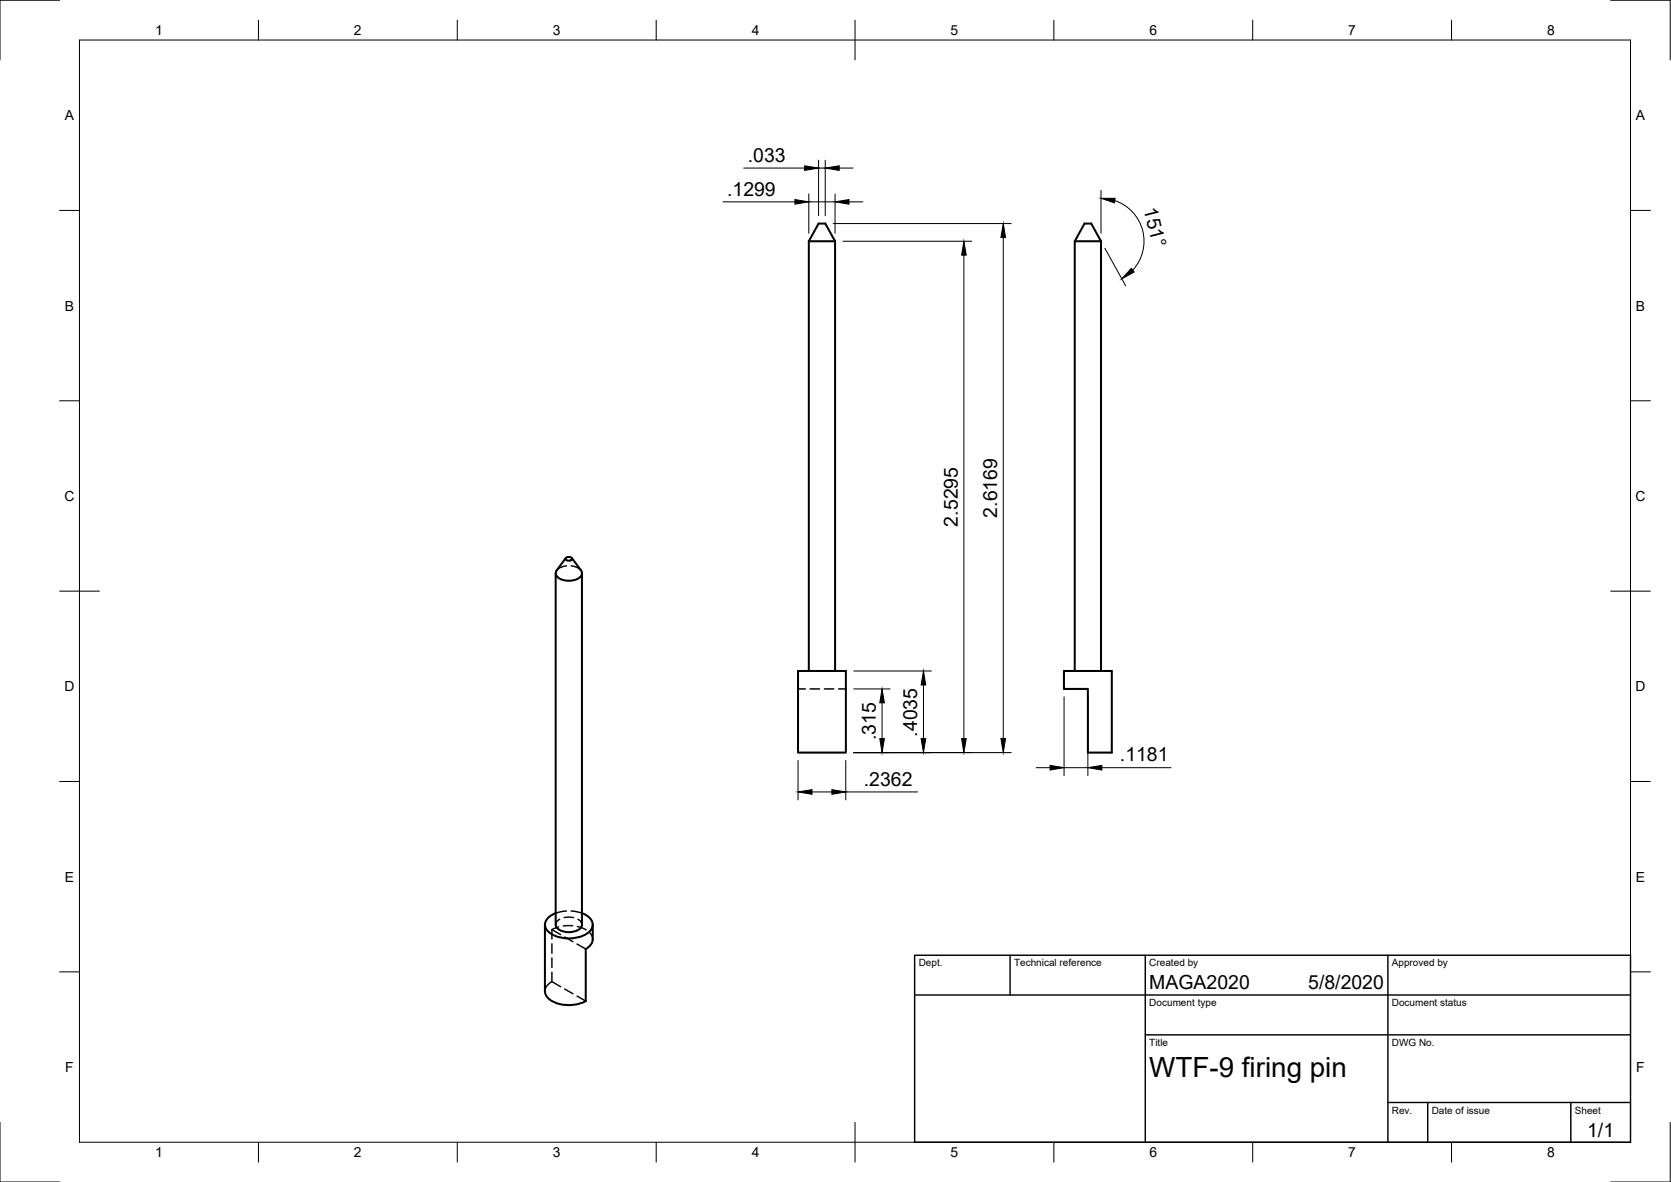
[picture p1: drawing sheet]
<svg xmlns="http://www.w3.org/2000/svg" width="420mm" height="297mm" viewBox="0 0 420 297" stroke-linecap="round" stroke-linejoin="round" font-family="sans-serif">
<!-- layer: Visible -->
<g fill="none" stroke="#000" stroke-width=".51">
<path d="M203.4 60.6h6.6M210 60.6l-2.5-4.4h-1.7l-2.4 4.4v108M210 60.6v108M270.2 60.6h6.6M276.8 60.6l-2.4-4.4h-1.7l-2.5 4.4v108M276.8 60.6v108M139.7 144.1v88.3a2.53 2.53 0 0 0 2.6 1.8 4 4 0 0 0 4-1.4v-88.7M142.2 140.3l-2.2 3a1.48 1.48 0 0 0 1 2.3 4.5 4.5 0 0 0 5.2-1.1l.1-.8-.2-.4-2.3-3M142.3 140.3l.4-.3h.6l.6 .4a.97 .97 0 0 1-1.7 0zM200.7 168.6h12v20.5h-12zM267.5 168.6h12v20.5h-6v-16h-6zM137 232.4v16.7a4.1 4.1 0 0 0 3.7 3.2 9.4 9.4 0 0 0 6.6-.7v-13.1l.9-.7a2.46 2.46 0 0 0 .8-1.8v-3.6"/>
<path d="M139.7 229.5a3.3 3.3 0 0 0-2.6 3.3 5.3 5.3 0 0 0 5 3 7.8 7.8 0 0 0 6.3-1.9 2.55 2.55 0 0 0-1.3-4.1l-.8-.3"/>
</g>
<!-- layer: Hidden -->
<g fill="none" stroke="#000" stroke-width=".36">
<path d="M142.4 142.2l-1.5 .4-.9 .7M143.6 142.2l1.6 .4 .9 .7M200.7 173.1h1.8M203.7 173.1h2.4M207.3 173.1h2.4M210.8 173.1h1.9M138.8 237.2v2.4M138.8 233.6l2.1 1.3M140.5 232.9l-1.7 .7v2.4M140.7 231l-.6 .5-.4 .9M141.8 230.6l1.2-.1 1.2 .1M142 235.5l2.1 1.2"/>
<path d="M142.4 228.9l-2.7 .6M143.6 228.9l2.7 .6M144 232.6l-2.4 .1M145.1 237.2l2.2 1.3M145.2 232.8l2.2 .9M145.3 231l.7 .5 .3 .9M148.3 234.4l.6 .9 .1 .8M138.8 244.3v2.4l-1.2 .9-.4 .8-.2 .7M138.8 240.7v2.4M138.8 246.7l2.1 1.3M142 248.5l2.1 1.2M145.1 250.3l2.2 1.3"/>
</g>
<!-- layer: Border -->
<g fill="none" stroke="#000" stroke-width=".25">
<path d="M15 .1h-15v15M20 10.1h390v276.9h-390zM65 5.1v5M115 5.1v5M165 5.1v5M215 5.1v10M265 5.1v5M315 5.1v5M365 5.1v5M405 .1h15v15M15 52.9h5M410 52.9h5"/>
<path d="M15 100.7h5M410 100.7h5M15 148.6h10M405 148.6h10M15 196.4h5M410 196.4h5M15 244.2h5M410 244.2h5M0 282.1v14.9h15M65 287v5M115 287v5M165 287v5"/>
<path d="M215 282.1v9.9M265 287v5M315 287v5M365 287v5M420 282.1v14.9h-15"/>
</g>
<!-- layer: TitleBlock -->
<path d="M230 240.1h180v46.9h-180zM230 250h180M254 240.1v9.9M288 240.1v46.9M349 240.1v46.9M288 260.1h122M349 277.1h61M359 277.1v9.9M395 277.1v9.9" fill="none" stroke="#000" stroke-width=".36"/>
<!-- layer: Dimensions -->
<g fill="none" stroke="#000" stroke-width=".25">
<path d="M181.8 50.7h18.1M187 42.2h15.3M203.4 48.7v9.9M203.4 50.7h6.6M205.8 40.2v14M205.8 42.2h1.7M207.5 40.2v14M209.5 56.2h44.8M210 48.7v9.9M211 42.2h3.5M213.5 50.7h3.5M252.3 59.7v125.9"/>
<path d="M276.8 47.8v10.8M280.3 50.4a10.8 10.8 0 0 1 4.5 17.5M212 60.6h32.4M242.4 64.1v121.5M277.8 62.4l5.2 9.4M214.7 168.6h19.5M214.7 173.1h9.1M221.8 176.6v9M232.2 172.1v13.5M267.5 175.1v19.8M273.5 175.1v19.8M200.7 191.1v9.9"/>
<path d="M204.2 199h5M212.7 191.1v9.9M212.7 199h18M214.7 189.1h39.6M260.5 192.9h3.5M267.5 192.9h6M277.1 192.9h17.3"/>
</g>
<g fill="#000" stroke="#000" stroke-width=".25">
<path d="M199.9 50.2l3.5 .5-3.5 .6zM202.3 41.7l3.5 .5-3.5 .6zM207.5 42.2l3.5-.5v1.1zM210 50.7l3.5-.5v1.1zM252.3 56.2l.5 3.5h-1.1zM276.8 49.8h3.6l-.2 1.2zM242.4 60.6l.6 3.5h-1.2zM284.5 67.4l.7 1-3.1 1.7zM221.8 173.1l.6 3.5h-1.2zM232.2 168.6l.6 3.5h-1.2zM200.7 199l3.5-.6v1.2zM209.2 198.4l3.5 .6-3.5 .6z"/>
<path d="M221.2 185.6h1.2l-.6 3.5zM231.6 185.6h1.2l-.6 3.5zM241.8 185.6h1.2l-.6 3.5zM251.7 185.6h1.1l-.5 3.5zM264 192.3l3.5 .6-3.5 .6zM273.5 192.9l3.6-.6v1.2z"/>
</g>
<text font-size="7" x="289" y="270.6">WTF-9 firing pin</text>
<g font-size="4.9">
<text x="188" y="40.7">.033</text>
<text x="182.8" y="49.2">.1299</text>
<text x="287.5" y="52.5" transform="rotate(76 287.5 52.5)">151°</text>
<text x="250.7" y="130.1" transform="rotate(-90 250.7 130.1)">2.6169</text>
<text x="240.8" y="132.3" transform="rotate(-90 240.8 132.3)">2.5295</text>
<text x="220.2" y="186" transform="rotate(-90 220.2 186)">.315</text>
<text x="230.6" y="185.1" transform="rotate(-90 230.6 185.1)">.4035</text>
<text x="281.6" y="191.4">.1181</text>
<text x="217.2" y="197.5">.2362</text>
<text x="289" y="248.5">MAGA2020</text>
<text x="329" y="248.5">5/8/2020</text>
<text x="399.1" y="285.7">1/1</text>
</g>
<g font-size="3.5">
<text x="39" y="8.8">1</text>
<text x="89" y="8.8">2</text>
<text x="139" y="8.8">3</text>
<text x="189" y="8.8">4</text>
<text x="239" y="8.8">5</text>
<text x="289" y="8.8">6</text>
<text x="339" y="8.8">7</text>
<text x="389" y="8.8">8</text>
<text x="16.3" y="30.2">A</text>
<text x="411.3" y="30.2">A</text>
<text x="16.3" y="78">B</text>
<text x="411.3" y="78">B</text>
<text x="16.2" y="125.9">C</text>
<text x="411.2" y="125.9">C</text>
<text x="16.2" y="173.7">D</text>
<text x="411.2" y="173.7">D</text>
<text x="16.3" y="221.6">E</text>
<text x="411.3" y="221.6">E</text>
<text x="16.4" y="269.4">F</text>
<text x="411.4" y="269.4">F</text>
<text x="39" y="290.8">1</text>
<text x="89" y="290.8">2</text>
<text x="139" y="290.8">3</text>
<text x="189" y="290.8">4</text>
<text x="239" y="290.8">5</text>
<text x="289" y="290.8">6</text>
<text x="339" y="290.8">7</text>
<text x="389" y="290.8">8</text>
</g>
<g font-size="2.5">
<text x="231" y="242.9">Dept.</text>
<text x="255" y="242.9">Technical reference</text>
<text x="289" y="242.9">Created by</text>
<text x="350" y="242.9">Approved by</text>
<text x="289" y="252.8">Document type</text>
<text x="350" y="252.8">Document status</text>
<text x="289" y="262.9">Title</text>
<text x="350" y="262.9">DWG No.</text>
<text x="350" y="279.9">Rev.</text>
<text x="360" y="279.9">Date of issue</text>
<text x="396" y="279.9">Sheet</text>
</g>
</svg>
